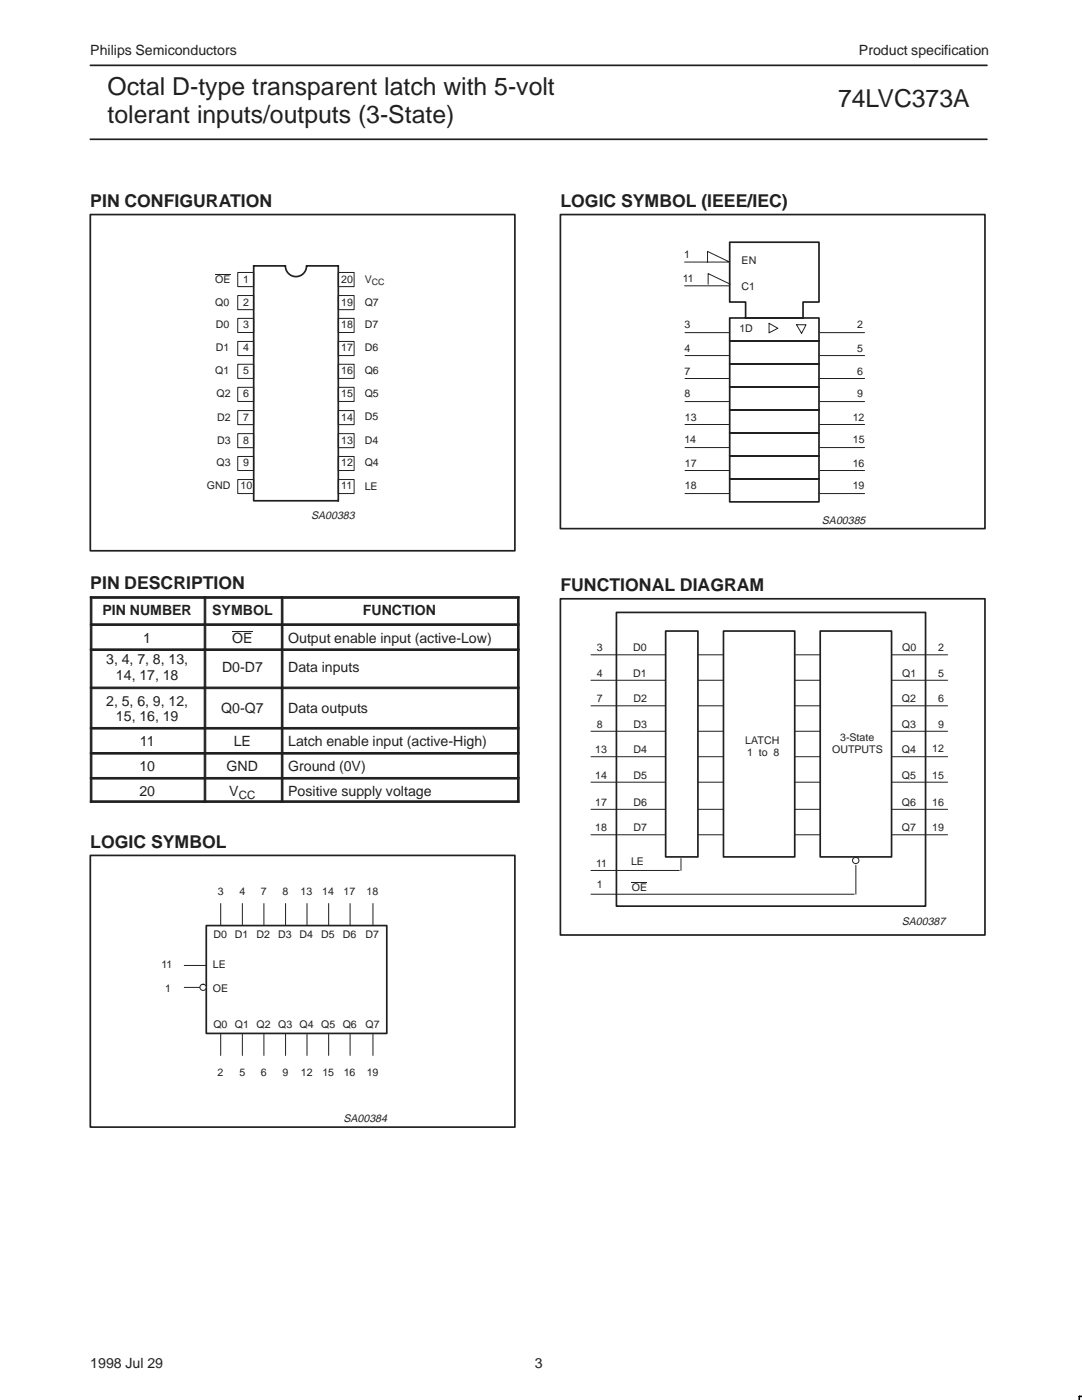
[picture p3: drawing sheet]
<svg xmlns="http://www.w3.org/2000/svg" width="216mm" height="279mm" viewBox="0 0 216 279" stroke-linecap="round" stroke-linejoin="round" font-family="sans-serif">
<path d="M18 13h178.9M18 27.8h178.9M18 42.8h84.7v67.1h-84.7zM56.9 53.1h-6.3v46.8h16.9v-46.8h-6.3a2.1 2.1 0 0 1-2.1 2.1 2.1 2.1 0 0 1-2.1-2.1M41.2 184.7h36v21.5h-36z" fill="none" stroke="#231f20" stroke-width=".34"/>
<g fill="none" stroke="#231f20" stroke-width=".2">
<path d="M43 54.8h3M47.4 54.4h3.2v2.8h-3.2zM47.4 59h3.2v2.8h-3.2zM67.5 54.4h3.2v2.8h-3.2zM67.5 59h3.2v2.8h-3.2zM47.4 72.7h3.2v2.8h-3.2zM47.4 77.3h3.2v2.8h-3.2zM47.4 63.5h3.2v2.9h-3.2zM47.4 68.1h3.2v2.9h-3.2zM67.5 72.7h3.2v2.8h-3.2zM67.5 77.3h3.2v2.8h-3.2zM67.5 63.5h3.2v2.9h-3.2z"/>
<path d="M67.5 68.1h3.2v2.9h-3.2zM47.4 81.9h3.2v2.8h-3.2zM47.4 86.5h3.2v2.8h-3.2zM47.4 91.1h3.2v2.8h-3.2zM47.4 95.7h3.2v2.8h-3.2zM67.5 81.9h3.2v2.8h-3.2zM67.5 86.5h3.2v2.8h-3.2zM67.5 91.1h3.2v2.8h-3.2zM67.5 95.7h3.2v2.8h-3.2zM46.3 126h4.1M36.8 192.7h4.4M36.8 197.1h4.4"/>
<path d="M44 180.3v4.4M48.4 180.3v4.4M52.7 180.3v4.4M57 180.3v4.4M61.3 180.3v4.4M65.6 180.3v4.4M69.9 180.3v4.4M74.4 180.3v4.4M44 206.2v4.4M48.4 206.2v4.4M52.7 206.2v4.4M57 206.2v4.4"/>
<path d="M61.3 206.2v4.4M65.6 206.2v4.4M69.9 206.2v4.4M74.4 206.2v4.4"/>
</g>
<g fill="#231f20" stroke="#231f20" stroke-width=".2">
<path d="M18 119.1h.3v5.4h-.3z" fill-rule="evenodd"/>
<path d="M18 119.1h22.7v.3h-22.7z" fill-rule="evenodd"/>
<path d="M40.7 119.1h.4v5.4h-.4z" fill-rule="evenodd"/>
<path d="M40.7 119.1h15.4v.3h-15.4z" fill-rule="evenodd"/>
<path d="M56.1 119.1h.4v5.4h-.4z" fill-rule="evenodd"/>
<path d="M103.3 119.1h.3v5.4h-.3z" fill-rule="evenodd"/>
<path d="M56.1 119.1h47.5v.3h-47.5z" fill-rule="evenodd"/>
<path d="M18 124.5h.3v5h-.3z" fill-rule="evenodd"/>
<path d="M18 124.5h22.7v.3h-22.7z" fill-rule="evenodd"/>
<path d="M40.7 124.5h.4v5h-.4z" fill-rule="evenodd"/>
<path d="M40.7 124.5h15.4v.3h-15.4z" fill-rule="evenodd"/>
<path d="M56.1 124.5h.4v5h-.4z" fill-rule="evenodd"/>
<path d="M103.3 124.5h.3v5h-.3z" fill-rule="evenodd"/>
<path d="M56.1 124.5h47.5v.3h-47.5z" fill-rule="evenodd"/>
<path d="M18 129.5h.3v7.6h-.3z" fill-rule="evenodd"/>
<path d="M18 129.5h22.7v.3h-22.7z" fill-rule="evenodd"/>
<path d="M40.7 129.5h.4v7.6h-.4z" fill-rule="evenodd"/>
<path d="M40.7 129.5h15.4v.3h-15.4z" fill-rule="evenodd"/>
<path d="M56.1 129.5h.4v7.6h-.4z" fill-rule="evenodd"/>
<path d="M103.3 129.5h.3v7.6h-.3z" fill-rule="evenodd"/>
<path d="M56.1 129.5h47.5v.3h-47.5z" fill-rule="evenodd"/>
<path d="M18 137.1h.3v8.1h-.3z" fill-rule="evenodd"/>
<path d="M18 137.1h22.7v.3h-22.7z" fill-rule="evenodd"/>
<path d="M40.7 137.1h.4v8.1h-.4z" fill-rule="evenodd"/>
<path d="M40.7 137.1h15.4v.3h-15.4z" fill-rule="evenodd"/>
<path d="M56.1 137.1h.4v8.1h-.4z" fill-rule="evenodd"/>
<path d="M103.3 137.1h.3v8.1h-.3z" fill-rule="evenodd"/>
<path d="M56.1 137.1h47.5v.3h-47.5z" fill-rule="evenodd"/>
<path d="M18 145.2h.3v5h-.3z" fill-rule="evenodd"/>
<path d="M18 145.2h22.7v.3h-22.7z" fill-rule="evenodd"/>
<path d="M40.7 145.2h.4v5h-.4z" fill-rule="evenodd"/>
<path d="M40.7 145.2h15.4v.3h-15.4z" fill-rule="evenodd"/>
<path d="M56.1 145.2h.4v5h-.4z" fill-rule="evenodd"/>
<path d="M103.3 145.2h.3v5h-.3z" fill-rule="evenodd"/>
<path d="M56.1 145.2h47.5v.3h-47.5z" fill-rule="evenodd"/>
<path d="M18 150.2h.3v5h-.3z" fill-rule="evenodd"/>
<path d="M18 150.2h22.7v.3h-22.7z" fill-rule="evenodd"/>
<path d="M40.7 150.2h.4v5h-.4z" fill-rule="evenodd"/>
<path d="M40.7 150.2h15.4v.3h-15.4z" fill-rule="evenodd"/>
<path d="M56.1 150.2h.4v5h-.4z" fill-rule="evenodd"/>
<path d="M103.3 150.2h.3v5h-.3z" fill-rule="evenodd"/>
<path d="M56.1 150.2h47.5v.3h-47.5z" fill-rule="evenodd"/>
<path d="M18 155.2h.3v4.9h-.3z" fill-rule="evenodd"/>
<path d="M18 155.2h22.7v.3h-22.7z" fill-rule="evenodd"/>
<path d="M18 159.8h22.7v.3h-22.7z" fill-rule="evenodd"/>
<path d="M40.7 155.2h.4v4.9h-.4z" fill-rule="evenodd"/>
<path d="M40.7 155.2h15.4v.3h-15.4z" fill-rule="evenodd"/>
<path d="M40.7 159.8h15.4v.3h-15.4z" fill-rule="evenodd"/>
<path d="M56.1 155.2h.4v4.9h-.4z" fill-rule="evenodd"/>
<path d="M103.3 155.2h.3v4.9h-.3z" fill-rule="evenodd"/>
<path d="M56.1 155.2h47.5v.3h-47.5z" fill-rule="evenodd"/>
<path d="M56.1 159.8h47.5v.3h-47.5z" fill-rule="evenodd"/>
</g>
<circle cx="40.5" cy="197" r=".62" fill="#fff"/>
<g fill="none" stroke="#231f20" stroke-width=".2">
<path d="M136.6 52.3h9l-4.4-2.1v2.1M136.6 57h9M141.3 56.7v-2.1l4.4 2.1M136.7 66.4h8.9M136.7 71h8.9M136.7 75.5h8.9M153.5 64.5l1.7 1-1.7 .9zM160.8 64.8h-1.9l1 1.7 .9-1.6M163.5 66.4h9M163.5 71h9M163.5 75.5h9M136.7 80.1h8.9"/>
<path d="M136.7 84.7h8.9M136.7 89.3h8.9M136.7 93.9h8.9M136.7 98.5h8.9M163.5 80.1h9M163.5 84.7h9M163.5 89.3h9M163.5 93.9h9M163.5 98.5h9M117.9 130.7h71.2M117.9 135.8h71.2M117.9 140.9h71.2"/>
<path d="M117.9 145.9h71.2M117.9 151h71.2M117.9 156.1h71.2M117.9 161.5h71.2M117.9 166.6h71.2M117.9 173.7h17.6M117.9 178.5h52.5M126.1 176.1h3M135.9 171.3v2.4M170.8 172.7v5.8"/>
<circle cx="170.8" cy="171.7" r=".63"/>
<circle cx="40.5" cy="197" r=".62"/>
</g>
<g fill="none" stroke="#231f20" stroke-width=".34">
<path d="M111.8 42.8h84.7v62.7h-84.7zM145.6 48.3h17.8v12h-3.2v3.2h-11.4v-3.2h-3.2zM145.6 63.5h17.8v4.5h-17.8zM145.6 68h17.8v4.6h-17.8zM145.6 72.6h17.8v4.6h-17.8zM145.6 77.2h17.8v4.6h-17.8zM145.6 81.8h17.8v4.6h-17.8zM145.6 86.4h17.8v4.6h-17.8zM145.6 91h17.8v4.6h-17.8zM145.6 95.6h17.8v4.6h-17.8zM111.8 119.5h84.7v67.1h-84.7zM123 122.2h61.7v58.6h-61.7z"/>
<path d="M18 170.7h84.7v54.2h-84.7z"/>
</g>
<path d="M132.8 125.9h6.5v45.1h-6.5z" fill-rule="evenodd" fill="#fff"/>
<path d="M132.8 125.9h6.5v45.1h-6.5z" fill="none" stroke="#231f20" stroke-width=".34"/>
<path d="M144.4 125.9h14.2v45.1h-14.2z" fill-rule="evenodd" fill="#fff"/>
<path d="M144.4 125.9h14.2v45.1h-14.2z" fill="none" stroke="#231f20" stroke-width=".34"/>
<path d="M163.7 125.9h14.2v45.1h-14.2z" fill-rule="evenodd" fill="#fff"/>
<path d="M163.7 125.9h14.2v45.1h-14.2z" fill="none" stroke="#231f20" stroke-width=".34"/>
<path d="M215.9 278.7h-.5v.7" fill="none" stroke="#000" stroke-width=".32"/>
<g font-size="4.9" fill="#231f20">
<text x="21.5" y="18.9">Octal D-type transparent latch with 5-volt</text>
<text x="167.2" y="21.3">74LVC373A</text>
<text x="21.5" y="24.6">tolerant inputs/outputs (3-State)</text>
</g>
<g font-size="3.5" fill="#231f20">
<text x="18" y="41.2">PIN CONFIGURATION</text>
<text x="111.8" y="41.2">LOGIC SYMBOL (IEEE/IEC)</text>
<text x="18" y="117.5">PIN DESCRIPTION</text>
<text x="111.8" y="117.9">FUNCTIONAL DIAGRAM</text>
<text x="18" y="169.1">LOGIC SYMBOL</text>
</g>
<g font-size="2.8" fill="#231f20">
<text x="18" y="10.9">Philips Semiconductors</text>
<text x="171.4" y="10.9">Product specification</text>
<text x="20.4" y="122.8">PIN NUMBER</text>
<text x="42.3" y="122.8">SYMBOL</text>
<text x="72.4" y="122.8">FUNCTION</text>
<text x="28.6" y="128.2">1</text>
<text x="46.3" y="128.2">OE</text>
<text x="57.5" y="128.2">Output enable input (active-Low)</text>
<text x="21.2" y="132.6">3, 4, 7, 8, 13,</text>
<text x="23.1" y="135.7">14, 17, 18</text>
<text x="44.3" y="134.1">D0-D7</text>
<text x="57.5" y="134.1">Data inputs</text>
<text x="21.2" y="140.9">2, 5, 6, 9, 12,</text>
<text x="23.1" y="144">15, 16, 19</text>
<text x="44.1" y="142.4">Q0-Q7</text>
<text x="57.5" y="142.4">Data outputs</text>
<text x="27.9" y="148.9">11</text>
<text x="46.6" y="148.9">LE</text>
<text x="57.5" y="148.9">Latch enable input (active-High)</text>
<text x="27.8" y="153.9">10</text>
<text x="45.2" y="153.9">GND</text>
<text x="57.5" y="153.9">Ground (0V)</text>
<text x="27.8" y="158.9">20</text>
<text x="45.8" y="158.9">V</text>
<text x="57.5" y="158.9">Positive supply voltage</text>
<text x="18" y="273">1998 Jul 29</text>
<text x="106.7" y="273">3</text>
</g>
<text font-size="2.3" fill="#231f20" x="47.6" y="159.5">CC</text>
<g font-size="2.2" fill="#231f20">
<text x="62.1" y="103.5">SA00383</text>
<text x="164" y="104.5">SA00385</text>
<text x="179.9" y="184.6">SA00387</text>
<text x="68.5" y="223.9">SA00384</text>
</g>
<g font-size="2.1" fill="#231f20">
<text x="136.5" y="51.5">1</text>
<text x="148" y="52.8">EN</text>
<text x="43" y="56.5">OE</text>
<text x="48.5" y="56.5">1</text>
<text x="68.1" y="56.4">20</text>
<text x="72.8" y="56.4">V</text>
<text x="136.2" y="56.3">11</text>
<text x="148" y="57.8">C1</text>
<text x="42.9" y="61">Q0</text>
<text x="43" y="65.5">D0</text>
<text x="48.5" y="61">2</text>
<text x="48.5" y="65.5">3</text>
<text x="68.1" y="65.5">18</text>
<text x="68.1" y="61">19</text>
<text x="72.8" y="65.5">D7</text>
<text x="72.8" y="61">Q7</text>
<text x="136.6" y="65.4">3</text>
<text x="171" y="65.4">2</text>
<text x="43" y="70.1">D1</text>
<text x="48.5" y="70.1">4</text>
<text x="68.1" y="70.1">17</text>
<text x="72.8" y="70.1">D6</text>
<text x="136.6" y="70.2">4</text>
<text x="147.5" y="66.3">1D</text>
<text x="171" y="70.2">5</text>
<text x="42.9" y="74.7">Q1</text>
<text x="48.5" y="74.7">5</text>
<text x="68.1" y="74.7">16</text>
<text x="72.8" y="74.7">Q6</text>
<text x="136.6" y="74.9">7</text>
<text x="171" y="74.9">6</text>
<text x="43.2" y="79.3">Q2</text>
<text x="43.3" y="83.9">D2</text>
<text x="48.5" y="79.3">6</text>
<text x="48.5" y="83.9">7</text>
<text x="68.1" y="83.9">14</text>
<text x="68.1" y="79.3">15</text>
<text x="72.8" y="83.9">D5</text>
<text x="72.8" y="79.3">Q5</text>
<text x="136.6" y="79.3">8</text>
<text x="171" y="79.3">9</text>
<text x="43.3" y="88.5">D3</text>
<text x="48.5" y="88.5">8</text>
<text x="68.1" y="88.5">13</text>
<text x="72.8" y="88.5">D4</text>
<text x="136.6" y="88.5">14</text>
<text x="136.7" y="84.1">13</text>
<text x="170.2" y="84.1">12</text>
<text x="170.2" y="88.5">15</text>
<text x="43.2" y="93.1">Q3</text>
<text x="48.5" y="93.1">9</text>
<text x="68.1" y="93.1">12</text>
<text x="72.8" y="93.1">Q4</text>
<text x="136.7" y="93.2">17</text>
<text x="170.2" y="93.2">16</text>
<text x="41.3" y="97.7">GND</text>
<text x="48" y="97.7">10</text>
<text x="68.1" y="97.7">11</text>
<text x="72.8" y="97.8">LE</text>
<text x="136.7" y="97.6">18</text>
<text x="170.2" y="97.6">19</text>
<text x="119.1" y="130">3</text>
<text x="126.3" y="130">D0</text>
<text x="180" y="130">Q0</text>
<text x="187.2" y="130">2</text>
<text x="119.1" y="135.1">4</text>
<text x="126.3" y="135.1">D1</text>
<text x="180" y="135.1">Q1</text>
<text x="187.2" y="135.1">5</text>
<text x="119.1" y="140.2">7</text>
<text x="126.4" y="140.2">D2</text>
<text x="179.9" y="140.2">Q2</text>
<text x="187.2" y="140.2">6</text>
<text x="119.1" y="145.3">8</text>
<text x="126.4" y="145.3">D3</text>
<text x="148.7" y="148.6">LATCH</text>
<text x="167.6" y="147.9">3-State</text>
<text x="179.9" y="145.3">Q3</text>
<text x="186" y="150">12</text>
<text x="187.2" y="145.3">9</text>
<text x="118.8" y="150.3">13</text>
<text x="118.8" y="155.4">14</text>
<text x="126.4" y="150.3">D4</text>
<text x="126.4" y="155.4">D5</text>
<text x="149.1" y="150.9">1 to 8</text>
<text x="166" y="150.2">OUTPUTS</text>
<text x="179.9" y="155.4">Q5</text>
<text x="179.9" y="150.3">Q4</text>
<text x="186" y="155.4">15</text>
<text x="118.8" y="160.9">17</text>
<text x="126.4" y="160.9">D6</text>
<text x="179.9" y="160.9">Q6</text>
<text x="186" y="160.9">16</text>
<text x="118.8" y="165.9">18</text>
<text x="126.4" y="165.9">D7</text>
<text x="179.9" y="165.9">Q7</text>
<text x="186" y="165.9">19</text>
<text x="118.9" y="173">11</text>
<text x="125.9" y="172.7">LE</text>
<text x="43.5" y="178.5">3</text>
<text x="47.8" y="178.5">4</text>
<text x="52.1" y="178.5">7</text>
<text x="56.4" y="178.5">8</text>
<text x="60" y="178.5">13</text>
<text x="64.3" y="178.5">14</text>
<text x="68.5" y="178.5">17</text>
<text x="73.1" y="178.5">18</text>
<text x="119.1" y="177.1">1</text>
<text x="126.1" y="177.8">OE</text>
<text x="42.6" y="187.2">D0</text>
<text x="46.9" y="187.2">D1</text>
<text x="51.2" y="187.2">D2</text>
<text x="55.5" y="187.2">D3</text>
<text x="59.8" y="187.2">D4</text>
<text x="64.1" y="187.2">D5</text>
<text x="68.4" y="187.2">D6</text>
<text x="72.9" y="187.2">D7</text>
<text x="32.2" y="193.3">11</text>
<text x="42.5" y="193.3">LE</text>
<text x="32.9" y="198">1</text>
<text x="42.5" y="198">OE</text>
<text x="42.6" y="205.1">Q0 Q1 Q2</text>
<text x="55.5" y="205.1">Q3 Q4</text>
<text x="64.1" y="205.1">Q5 Q6</text>
<text x="72.9" y="205.1">Q7</text>
<text x="43.4" y="214.7">2</text>
<text x="47.8" y="214.7">5</text>
<text x="52.1" y="214.7">6</text>
<text x="56.3" y="214.7">9</text>
<text x="60.1" y="214.7">12</text>
<text x="64.3" y="214.7">15</text>
<text x="68.6" y="214.7">16</text>
<text x="73.2" y="214.7">19</text>
</g>
<text font-size="1.8" fill="#231f20" x="74.2" y="56.8">CC</text>
</svg>
